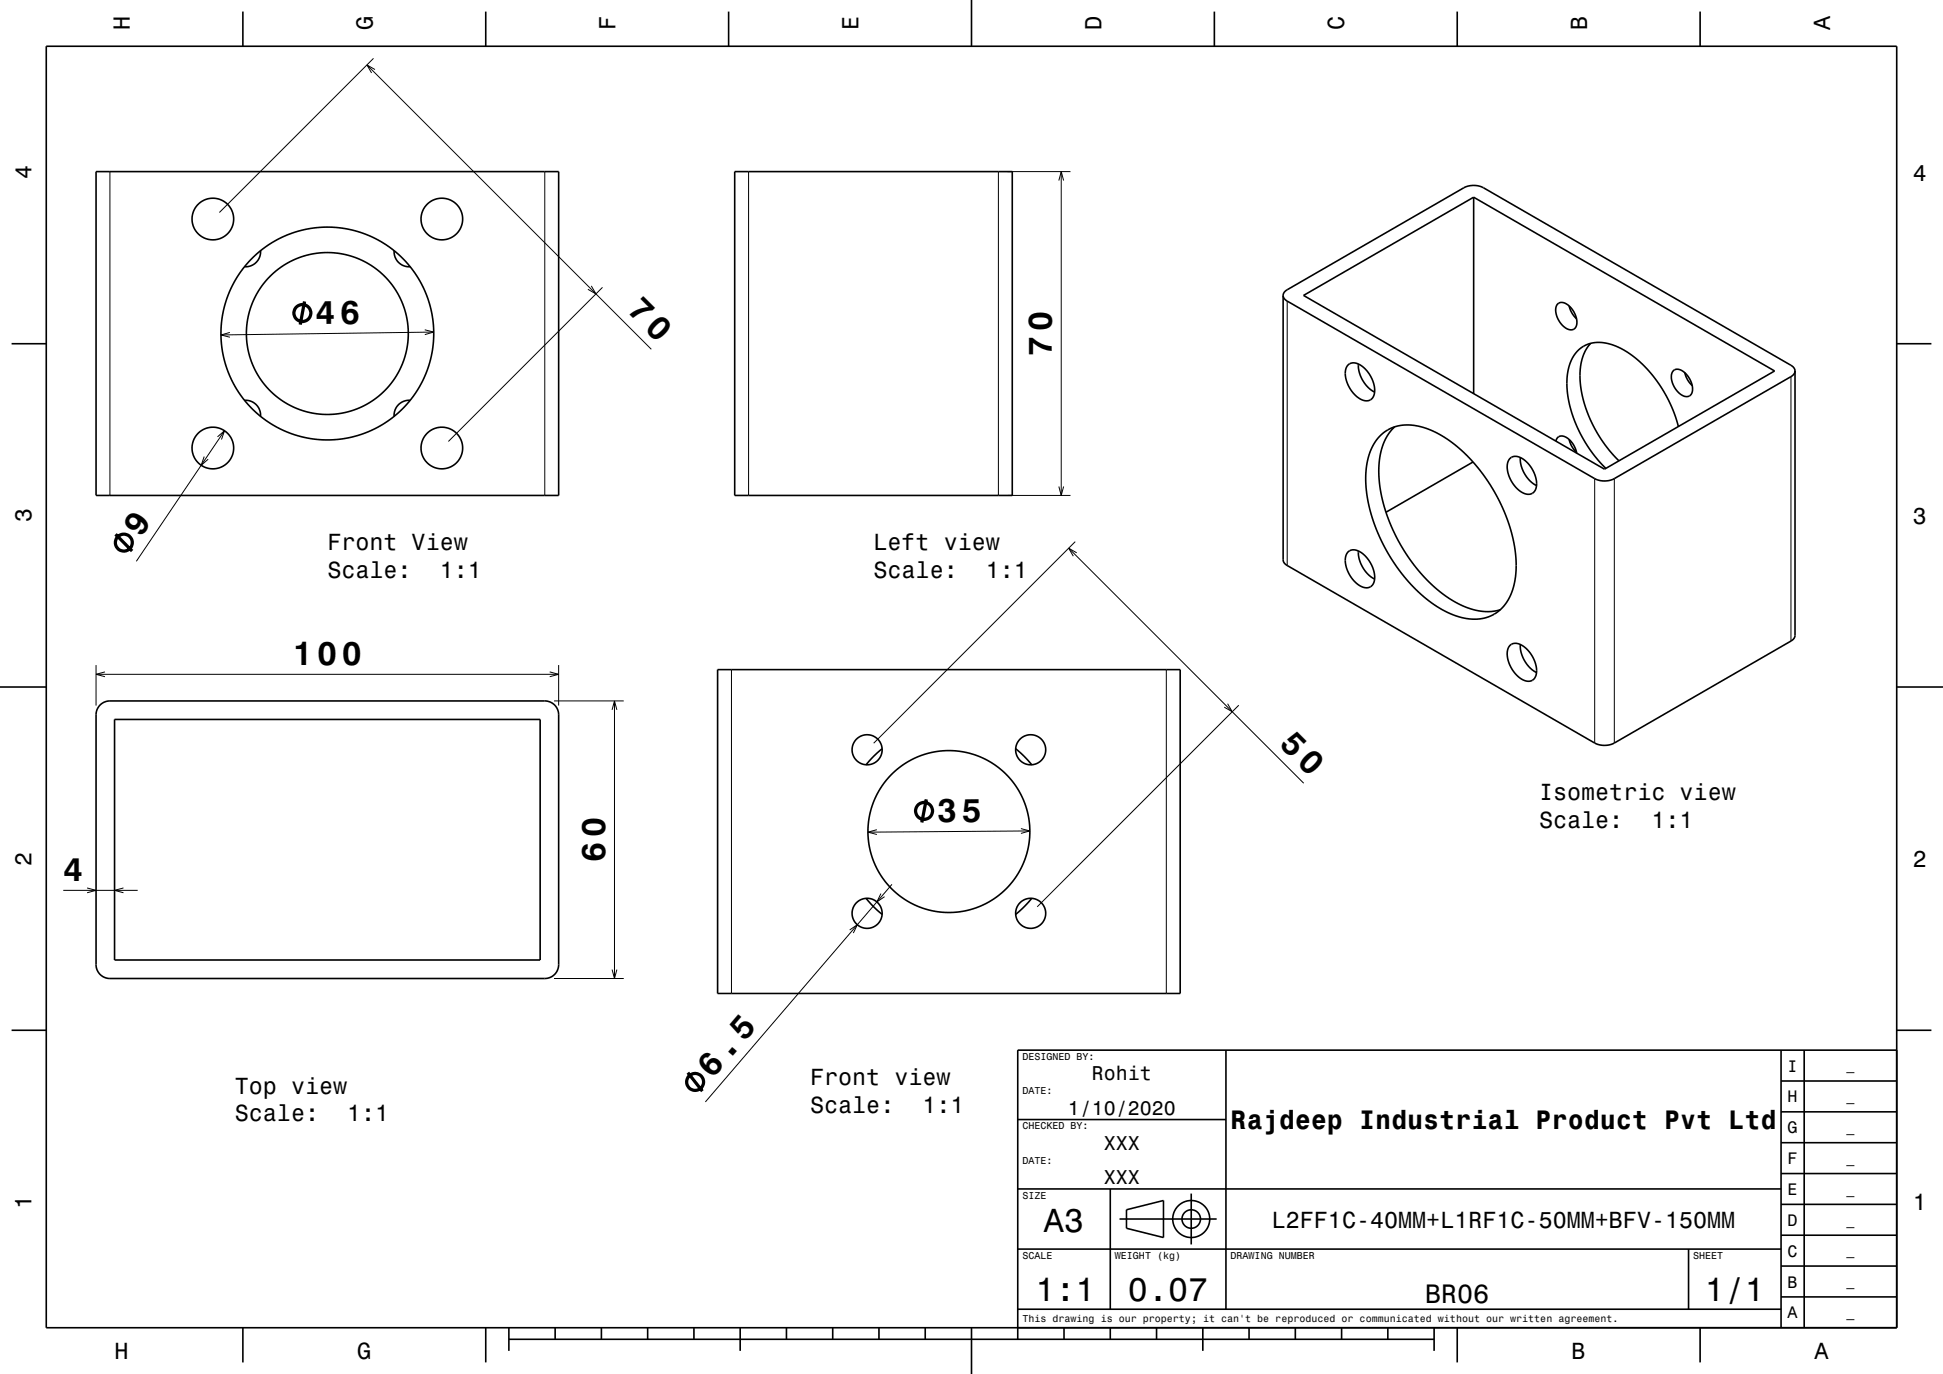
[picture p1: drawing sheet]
<svg xmlns="http://www.w3.org/2000/svg" width="420mm" height="297mm" viewBox="0 0 420 297" stroke-linecap="round" stroke-linejoin="round" font-family="sans-serif">
<g fill="none" stroke="#000" stroke-width=".22">
<path d="M79.3 14l61.5 61.5M80.7 12.6l-33.3 33.3M81.1 15l-1.8-1 1 1.8M23.8 37.1v70M117.8 37.1v70M161.8 37.1v70M215.8 37.1v70M217.8 37.1h13.6M228.9 39l.5-1.9 .5 1.9M229.4 37.1v70M49.7 71.9l-1.9 .5 1.9 .5M91.8 71.3l2 .5-2 .5"/>
<path d="M93.8 71.8l-46 .6M127.8 61.8l1 1.7-1.7-1M130.2 62.1l-33.3 33.3M278.2 65.1v57.1M44.1 98.7l-.6 1.9 1.5-1.3M47 94.4l1.5-1.3-.6 1.9M48.5 93.1l-19 28.2M387.1 81.4v57.2M217.8 107.1h13.6M228.9 105.2l.5 1.9 .5-1.9M231 118.5l50.8 50.8M232.4 117.1l-43.5 43.6"/>
<path d="M232.7 119.5l-1.7-1 1 1.7M344.7 103.5v57.1M349 103.5v57.1M20.8 143.8v8.7M20.8 145.8h100M22.7 145.2l-1.9 .6 1.9 .5M118.8 145.2l2 .6-2 .5M119.8 151.5h15M120.8 143.8v8.7M132.3 153.4l.5-1.9 .5 1.9M132.8 151.5v60M158.1 144.7v70"/>
<path d="M252.1 144.7v70M265.4 152.1l1 1.7-1.8-.9M267.8 152.4l-43.6 43.6M189.5 179.3l-1.9 .6 2 .5M220.7 179.1l1.9 .5-1.9 .5M222.6 179.6l-35 .3M13.7 192.5h16.1M18.8 191.9l2 .6-2 .5M26.7 191.9l-1.9 .6 1.9 .5M190.4 193.2l-.8 1.8 1.6-1.2M192.8 191.2l-40.3 47M119.8 211.5h15"/>
<path d="M132.3 209.6l.5 1.9 .5-1.9M183.7 201l1.6-1.1-.8 1.8"/>
</g>
<g fill="none" stroke="#000" stroke-width=".35">
<path d="M10 10h400v277h-400zM52.5 2.5v7.5M105 2.5v7.5M157.5 2.5v7.5M210 0v10M262.5 2.5v7.5M315 2.5v7.5M367.5 2.5v7.5M20.8 37.1h100v70h-100zM158.8 37.1h60v70h-60zM56.3 54.2a3.3 3.3 0 0 1-3.4 3.5M85.2 54.2a3.2 3.2 0 0 0 3.5 3.5"/>
<path d="M318.5 42.6v42.5M2.5 74.3h7.5M277.4 63.9l.2 .7 .6 .5 66.5 38.4a4.7 4.7 0 0 0 4.3 0l38.1-22.1 .7-.6 .2-.6M277.4 63.9v57.1l.2 .7 .6 .5 66.5 38.4a4.7 4.7 0 0 0 4.3 0l38.1-22 .8-.8 .1-.5v-57.1M277.4 63.9l.2-.7 .6-.6 38.2-22a4.7 4.7 0 0 1 4.3 0l66.4 38.4 .7 .5 .2 .7M281.8 63.9l36.7-21.3 65.1 37.6-36.8 21.2zM291.4 78.9a2.43 2.43 0 0 1 3.3 .5 6.3 6.3 0 0 1 2.2 6.3 1.95 1.95 0 0 1-3.1 .4 6.4 6.4 0 0 1-2.8-6.7zM293.6 78.7a6.8 6.8 0 0 0 3.5 6.1M336.7 65.7a2.04 2.04 0 0 1 2.8 .8 3.9 3.9 0 0 1 1 4.4 1.82 1.82 0 0 1-2.7-.5 4 4 0 0 1-1.2-4.6zM339.2 66.1l.6 1.6 1 1.2M343.9 74.2l-.8 1-.7 1.2-.7 2.7-.1 3.4 .5 3.5 1.2 3.6 1.7 3.6 2.4 3.5 2.6 2.9M410 74.3h7.5"/>
<path d="M52.9 86.5a3.2 3.2 0 0 1 3.4 3.5M88.7 86.5a3.2 3.2 0 0 0-3.5 3.5M298.4 94.2l1.1-1 1.1-.6 2.5-.7h1.6l1.5 .1 3.1 1 3.2 1.7 3.4 2.7 3 3 2.8 3.7 2.5 4.4 1.8 4.3 1.2 4.3 .5 3.9-.1 3.7-.7 3.1-.6 1.4-.8 1.3-.9 1-1.1 1-2.3 1-2.5 .3-2.8-.3-3.3-1.3-3.2-1.9-2.9-2.5-2.8-2.9-2.5-3.4-2.2-3.9-1.6-3.6-1.3-4.1-.8-4v-3.7l.4-3.1 1.1-2.9zM301.5 92.3l-1.6 1.9-1.2 2.6-.6 3.1v3.2l.4 3.5 1 3.8 1.4 3.6 1.9 3.8 2.4 3.8 2.5 3 2.7 2.6 2.9 2.2 3 1.6 3 1 2.6 .2 2.4-.4M318.4 99.9l-18.8 10.8M326.4 99.1a2.42 2.42 0 0 1 3.3 .5 6.2 6.2 0 0 1 2.2 6.3 1.96 1.96 0 0 1-3.2 .4 6.4 6.4 0 0 1-2.7-6.7zM328.6 98.9a6.8 6.8 0 0 0 3.5 6.1M336.3 95.4a1.43 1.43 0 0 1 1.1-1.2 1.43 1.43 0 0 1 1.5 .5 5.3 5.3 0 0 1 1.9 3.2M339.2 95l.6 1.6 1 1.2M361.7 80.1a2 2 0 0 1 2.8 .8 3.7 3.7 0 0 1 .9 4.5 2.03 2.03 0 0 1-2.8-.8 3.9 3.9 0 0 1-1-4.4zM362.8 92.2l-1.5-4.3-2-3.8-2.6-3.6-2.8-2.8-3.3-2.3-1.6-.7-1.5-.5-1.5-.2-1.4 .1-1.2 .2-1.1 .5-1 .8-.9 1-.7 1.2-.6 1.6-.3 1.7-.1 1.7 .4 3.7 1 3.8 1.7 3.9 2.3 3.6 3 3.4M364.2 80.6l.6 1.5 1 1.2"/>
<path d="M291.4 119.3a2.43 2.43 0 0 1 3.3 .5 6.3 6.3 0 0 1 2.2 6.3 1.95 1.95 0 0 1-3.1 .4 6.4 6.4 0 0 1-2.8-6.7zM293.6 119.1a6.8 6.8 0 0 0 3.5 6.1M326.4 139.5a2.42 2.42 0 0 1 3.3 .5 6.2 6.2 0 0 1 2.2 6.3 1.96 1.96 0 0 1-3.2 .4 6.4 6.4 0 0 1-2.7-6.7zM328.6 139.3a6.8 6.8 0 0 0 3.5 6.1M0 148.5h10M21.5 152.5a3 3 0 0 1 2.3-1h94a3 3 0 0 1 3 3v54a3 3 0 0 1-3 3h-94a3 3 0 0 1-3-3v-54.2a2.99 2.99 0 0 1 .7-1.8zM24.8 155.5h92v52h-92zM155.1 144.7h100v70h-100zM410 148.5h10M190.7 161.8l-1.9 1.7-1.6 1.8M219.6 161.8l1.8 1.7 1.6 1.8M187.2 194.2l1.7 1.8 1.8 1.7"/>
<path d="M223 194.2l-1.8 2-1.6 1.5M2.5 222.7h7.5M265 227v56M385 233.7h25M385 227v60M390 227v60M410 222.7h7.5M410 227h-190v62.5M220 257h165M220 242h45M240 257v26M257.5 258v11"/>
<path d="M385 253.7h25M385 247h25M385 240.3h25M220 270h165M242 263.5h21M243.5 261.5l8-2v8l-8-2zM365 270v13M385 273.7h25M385 267h25M385 260.3h25M52.5 287v7.5M105 287v7.5"/>
<path d="M110 289.5h200M110 287v5M120 287v2.5M130 287v2.5M140 287v2.5M150 287v2.5M160 287v5M170 287v2.5M180 287v2.5M190 287v2.5M200 287v2.5M210 287v10"/>
<path d="M220 283h165M230 287v2.5M240 287v2.5M250 287v2.5M260 287v5M270 287v2.5M280 287v2.5M290 287v2.5M300 287v2.5M310 287v5M315 287v7.5M367.5 287v7.5"/>
<path d="M385 280.3h25"/>
<circle cx="46" cy="47.3" r="4.5"/>
<circle cx="95.5" cy="47.3" r="4.5"/>
<circle cx="70.8" cy="72.1" r="17.5"/>
<circle cx="70.8" cy="72.1" r="23"/>
<circle cx="46" cy="96.8" r="4.5"/>
<circle cx="95.5" cy="96.8" r="4.5"/>
<circle cx="187.4" cy="162.1" r="3.3"/>
<circle cx="205.1" cy="179.7" r="17.5"/>
<circle cx="222.8" cy="162.1" r="3.3"/>
<circle cx="187.4" cy="197.4" r="3.3"/>
<circle cx="222.8" cy="197.4" r="3.3"/>
<circle cx="257.5" cy="263.5" r="2"/>
<circle cx="257.5" cy="263.5" r="4"/>
</g>
<g fill="none" stroke="#000" stroke-width=".7" stroke-linecap="butt">
<path d="M65.8 65.2l-.9 5M25 115.5l3.6 3.6M200.2 172.8l-.9 5M148.7 231.9l3.1 4"/>
<circle cx="65.4" cy="67.7" r="1.83"/>
<circle cx="26.8" cy="117.3" r="1.83"/>
<circle cx="199.7" cy="175.3" r="1.83"/>
<circle cx="150.3" cy="233.9" r="1.83"/>
</g>
<g font-size="7.2">
<text x="68.2" y="70.1" transform="rotate(-1 68.2 70.1)">46</text>
<text x="135.4" y="67.3" transform="rotate(45 135.4 67.3)">70</text>
<text x="227.4" y="76.9" transform="rotate(-90 227.4 76.9)">70</text>
<text x="30.4" y="116.3" transform="rotate(-56 30.4 116.3)">9</text>
<text x="63.3" y="143.8">100</text>
<text x="276.4" y="161" transform="rotate(45 276.4 161)">50</text>
<text x="202.6" y="177.8" transform="rotate(-1 202.6 177.8)">35</text>
<text x="13.7" y="190.5">4</text>
<text x="130.8" y="186.3" transform="rotate(-90 130.8 186.3)">60</text>
<text x="154" y="233.3" transform="rotate(-49 154 233.3)">6.5</text>
<text x="225.7" y="266.3">A3</text>
<text x="223.8" y="281.3">1:1</text>
<text x="243.8" y="281.3">0.07</text>
<text x="368.5" y="281.3">1/1</text>
</g>
<g font-size="5.8">
<text x="266" y="244.1">Rajdeep Industrial Product Pvt Ltd</text>
<text x="308.1" y="281.6">BR06</text>
</g>
<g font-size="5">
<text x="28.1" y="6.5" transform="rotate(-90 28.1 6.5)">H</text>
<text x="80.6" y="6.5" transform="rotate(-90 80.6 6.5)">G</text>
<text x="133.1" y="6.5" transform="rotate(-90 133.1 6.5)">F</text>
<text x="185.6" y="6.5" transform="rotate(-90 185.6 6.5)">E</text>
<text x="238.1" y="6.5" transform="rotate(-90 238.1 6.5)">D</text>
<text x="290.6" y="6.5" transform="rotate(-90 290.6 6.5)">C</text>
<text x="343.1" y="6.5" transform="rotate(-90 343.1 6.5)">B</text>
<text x="395.6" y="6.5" transform="rotate(-90 395.6 6.5)">A</text>
<text x="6.8" y="38.7" transform="rotate(-90 6.8 38.7)">4</text>
<text x="413.5" y="39">4</text>
<text x="6.8" y="112.9" transform="rotate(-90 6.8 112.9)">3</text>
<text x="413.5" y="113.2">3</text>
<text x="70.8" y="118.9">Front View</text>
<text x="188.8" y="118.9">Left view</text>
<text x="70.8" y="125">Scale:</text>
<text x="95" y="125">1:1</text>
<text x="188.8" y="125">Scale:</text>
<text x="213.1" y="125">1:1</text>
<text x="332.7" y="173">Isometric view</text>
<text x="332.7" y="179">Scale:</text>
<text x="357" y="179">1:1</text>
<text x="6.8" y="187.1" transform="rotate(-90 6.8 187.1)">2</text>
<text x="413.5" y="187.4">2</text>
<text x="50.8" y="236.4">Top view</text>
<text x="175.1" y="234.6">Front view</text>
<text x="50.8" y="242.4">Scale:</text>
<text x="75" y="242.4">1:1</text>
<text x="175.1" y="240.7">Scale:</text>
<text x="199.4" y="240.7">1:1</text>
<text x="6.8" y="261.3" transform="rotate(-90 6.8 261.3)">1</text>
<text x="413.5" y="261.6">1</text>
<text x="274.9" y="265.3">L2FF1C-40MM+L1RF1C-50MM+BFV-150MM</text>
<text x="24.7" y="293.8">H</text>
<text x="77.2" y="293.8">G</text>
<text x="339.7" y="293.8">B</text>
<text x="392.2" y="293.8">A</text>
</g>
<g font-size="4.3">
<text x="236" y="233.5">Rohit</text>
<text x="230.8" y="241">1/10/2020</text>
<text x="238.6" y="248.5">XXX</text>
<text x="238.6" y="256">XXX</text>
</g>
<g font-size="3.6">
<text x="386.4" y="231.6">I</text>
<text x="386.4" y="238.3">H</text>
<text x="386.4" y="245">G</text>
<text x="386.4" y="251.6">F</text>
<text x="386.4" y="258.3">E</text>
<text x="386.4" y="265">D</text>
<text x="386.4" y="271.6">C</text>
<text x="386.4" y="278.3">B</text>
<text x="386.4" y="285">A</text>
</g>
<g font-size="2.9">
<text x="399.1" y="231.4">_</text>
<text x="399.1" y="238">_</text>
<text x="399.1" y="244.7">_</text>
<text x="399.1" y="251.4">_</text>
<text x="399.1" y="258">_</text>
<text x="399.1" y="264.7">_</text>
<text x="399.1" y="271.4">_</text>
<text x="399.1" y="278">_</text>
<text x="399.1" y="284.7">_</text>
</g>
<g font-size="2.2">
<text x="221" y="229.1">DESIGNED BY:</text>
<text x="221" y="236.6">DATE:</text>
<text x="221" y="244.1">CHECKED BY:</text>
<text x="221" y="251.6">DATE:</text>
<text x="221" y="259.1">SIZE</text>
<text x="221" y="272.1">SCALE</text>
<text x="241" y="272.1">WEIGHT (kg)</text>
<text x="266" y="272.1">DRAWING NUMBER</text>
<text x="366" y="272.1">SHEET</text>
<text x="221" y="285.8">This drawing is our property; it can't be reproduced or communicated without our written agreement.</text>
</g>
</svg>
